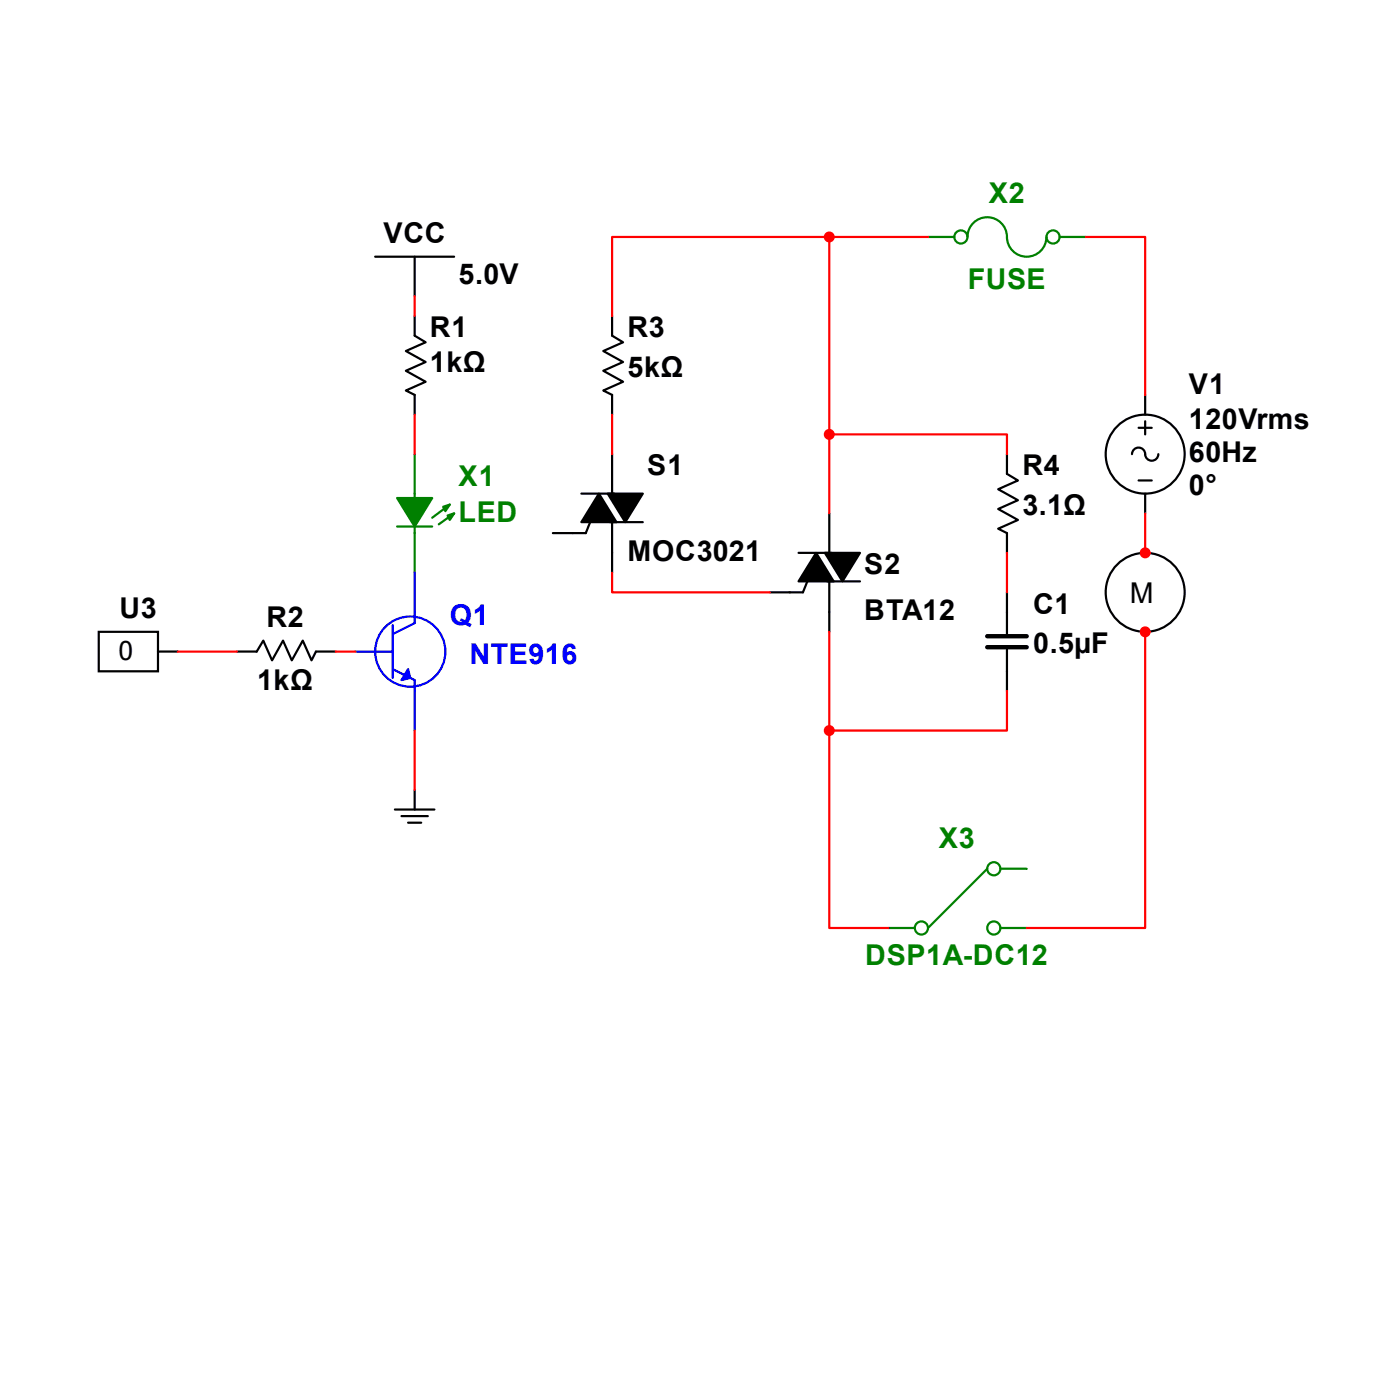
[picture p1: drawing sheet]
<svg xmlns="http://www.w3.org/2000/svg" width="180mm" height="180mm" viewBox="0 0 180 180" stroke-linecap="round" stroke-linejoin="round" font-family="sans-serif">
<path d="M48.2 33h10.2M53.3 33v5.1M53.3 40.6v2.6l1.4 .8-2.5 1.1 2.5 1.4-2.5 1.2 2.5 1.4-2.5 1.1 1.1 .6v2.5" fill="none" stroke="#000" stroke-width=".28"/>
<g fill="#008000" stroke="#008000" stroke-width=".28">
<path d="M57 65.2l.8-.3-.5 .8z"/>
<path d="M57.5 66.3l.9-.3-.6 .9z"/>
<path d="M51.1 64h4.5l-2.3 3.7z"/>
</g>
<path d="M51.1 67.7h4.5M53.3 63.5v5M57.8 64.9l-2.2 1.7M58.4 66l-2 1.4" fill="none" stroke="#008000" stroke-width=".28"/>
<path d="M53.3 58.4v5.1" fill="none" stroke="#008000" stroke-width=".28"/>
<path d="M53.3 68.5v5.1" fill="none" stroke="#008000" stroke-width=".28"/>
<path d="M77 63.5l2.3 3.6h-4.6zM78.1 63.5h4.5l-2.2 3.6z" fill="#000" stroke="#000" stroke-width=".28"/>
<path d="M78.7 58.4v5.1M74.7 63.5h4.3M75.9 67.1l-.6 1.4h-4.2M78.4 67.1h4.2M78.7 67.1v6.5" fill="none" stroke="#000" stroke-width=".28"/>
<path d="M53.3 38.1v2.5M53.3 53.3v5.1" fill="none" stroke="#f00" stroke-width=".28"/>
<g fill="none" stroke="#00f" stroke-width=".28">
<path d="M53.3 78.7v1.4l-2.8 1.4M48.2 83.8h2.3M50.5 80.4v6.8M50.5 86l2.8 1.4v1.5"/>
<circle cx="52.7" cy="83.8" r="4.5"/>
</g>
<path d="M52.5 86l.2 1.2-1.1 .2z" fill="#00f" stroke="#00f" stroke-width=".28"/>
<path d="M53.3 73.6v5.1" fill="none" stroke="#00f" stroke-width=".28"/>
<path d="M45.7 83.8h2.5" fill="none" stroke="#00f" stroke-width=".28"/>
<path d="M53.3 88.9v5" fill="none" stroke="#00f" stroke-width=".28"/>
<g fill="none" stroke="#000" stroke-width=".28">
<path d="M78.7 40.6v2.6l1.4 .8-2.5 1.1 2.5 1.4-2.5 1.2 2.5 1.4-2.5 1.1 1.1 .6v2.5M129.5 58.4v2.5l1.4 .9-2.6 1.1 2.6 1.4-2.6 1.1 2.6 1.5-2.6 1.1 1.2 .5v2.6M145.5 58.4a.85 .85 0 0 1 .9-.9 .85 .85 0 0 1 .8 .9 .84 .84 0 0 0 .6 .8 .84 .84 0 0 0 .9-.2l.2-.3v-.3M146.4 55h1.7M147.2 50.8v2.5M147.2 54.2v1.7M102.7 71.1h4.2M103.8 74.7l-.6 1.5h-4.2M106.3 74.7h4.3M106.6 66v5.1M106.6 74.7v6.5M129.5 76.2v5.3"/>
<path d="M146.4 61.8h1.7M147.2 63.5v2.5M12.7 81.2h7.6v5.1h-7.6zM20.3 83.8h2.6M30.5 83.8h2.5l.9-1.4 1.1 2.5 1.4-2.5 1.1 2.5 1.4-2.5 1.2 2.5 .5-1.1h2.6M129.5 83.5v5.4M50.8 104.1h5.1M51.6 104.9h3.4M52.5 105.8h1.7M53.3 101.5v2.6"/>
<circle cx="147.2" cy="58.4" r="5.1"/>
<circle cx="147.2" cy="76.2" r="5.1"/>
</g>
<path d="M78.7 40.6v-10.1h27.9v35.5M78.7 53.3v5.1M106.6 55.9h22.9v2.5M78.7 73.6v2.6h20.3M129.5 71.1v5.1M147.2 66v5.1M22.9 83.8h7.6M43.2 83.8h2.5M53.3 93.9v7.6" fill="none" stroke="#f00" stroke-width=".28"/>
<path d="M104.9 71.1l2.3 3.6h-4.5zM106.1 71.1h4.5l-2.3 3.6z" fill="#000" stroke="#000" stroke-width=".28"/>
<path d="M126.9 81.8h5.1M126.9 83.2h5.1" fill="none" stroke="#000" stroke-width=".56"/>
<g fill="#f00" stroke="#f00" stroke-width=".28">
<circle cx="106.6" cy="30.5" r=".56"/>
<circle cx="106.6" cy="55.9" r=".56"/>
<circle cx="147.2" cy="71.1" r=".57"/>
</g>
<path d="M124.4 30.5a2.54 2.54 0 0 1 2.5-2.6 2.54 2.54 0 0 1 2.6 2.6 2.54 2.54 0 0 0 2.5 2.5 2.54 2.54 0 0 0 2.5-2.5" fill="none" stroke="#008000" stroke-width=".28"/>
<g fill="none" stroke="#008000" stroke-width=".28">
<path d="M136.2 30.5h3.4"/>
<circle cx="135.4" cy="30.5" r=".85"/>
</g>
<g fill="none" stroke="#008000" stroke-width=".28">
<path d="M119.3 30.5h3.4M126.9 111.7l-7.6 7.6"/>
<circle cx="123.5" cy="30.5" r=".85"/>
</g>
<path d="M106.6 30.5h12.7M139.6 30.5h7.6v20.3" fill="none" stroke="#f00" stroke-width=".28"/>
<g fill="none" stroke="#008000" stroke-width=".28">
<path d="M128.6 119.3h3.4"/>
<circle cx="127.8" cy="119.3" r=".85"/>
</g>
<g fill="none" stroke="#008000" stroke-width=".28">
<path d="M128.6 111.7h3.4"/>
<circle cx="127.8" cy="111.7" r=".85"/>
</g>
<g fill="none" stroke="#008000" stroke-width=".28">
<path d="M114.2 119.3h3.4"/>
<circle cx="118.5" cy="119.3" r=".85"/>
</g>
<g fill="#f00" stroke="#f00" stroke-width=".28">
<circle cx="147.2" cy="81.2" r=".57"/>
<circle cx="106.6" cy="93.9" r=".57"/>
</g>
<path d="M106.6 93.9v25.4h7.6M106.6 81.2v12.7M129.5 88.9v5h-22.9M147.2 81.2v38.1h-15.2" fill="none" stroke="#f00" stroke-width=".28"/>
<g font-size="3.7" fill="#008000">
<text x="127.1" y="26.2">X2</text>
<text x="124.4" y="37.2">FUSE</text>
<text x="59" y="62.5">X1</text>
<text x="59" y="67.1">LED</text>
<text x="120.7" y="109.1">X3</text>
<text x="111.3" y="124">DSP1A-DC12</text>
</g>
<g font-size="3.7">
<text x="49.3" y="31.2">VCC</text>
<text x="59" y="36.6">5.0V</text>
<text x="55.3" y="43.3">R1</text>
<text x="55.3" y="47.9">1kΩ</text>
<text x="80.7" y="43.3">R3</text>
<text x="80.7" y="48.4">5kΩ</text>
<text x="152.9" y="50.7">V1</text>
<text x="152.9" y="55.2">120Vrms</text>
<text x="152.9" y="59.4">60Hz</text>
<text x="83.2" y="61.1">S1</text>
<text x="131.4" y="61.1">R4</text>
<text x="152.9" y="63.7">0°</text>
<text x="131.4" y="66.2">3.1Ω</text>
<text x="80.7" y="72.1">MOC3021</text>
<text x="111.1" y="73.8">S2</text>
<text x="145.2" y="77.5">M</text>
<text x="15.4" y="79.5">U3</text>
<text x="34.2" y="80.6">R2</text>
<text x="111.1" y="79.8">BTA12</text>
<text x="132.8" y="78.9">C1</text>
<text x="132.8" y="84">0.5µF</text>
<text x="33.1" y="88.8">1kΩ</text>
</g>
<g font-size="3.7" fill="#00f">
<text x="57.8" y="80.3">Q1</text>
<text x="60.4" y="85.4">NTE916</text>
</g>
<text font-size="3.4" x="15.2" y="84.9">0</text>
</svg>
